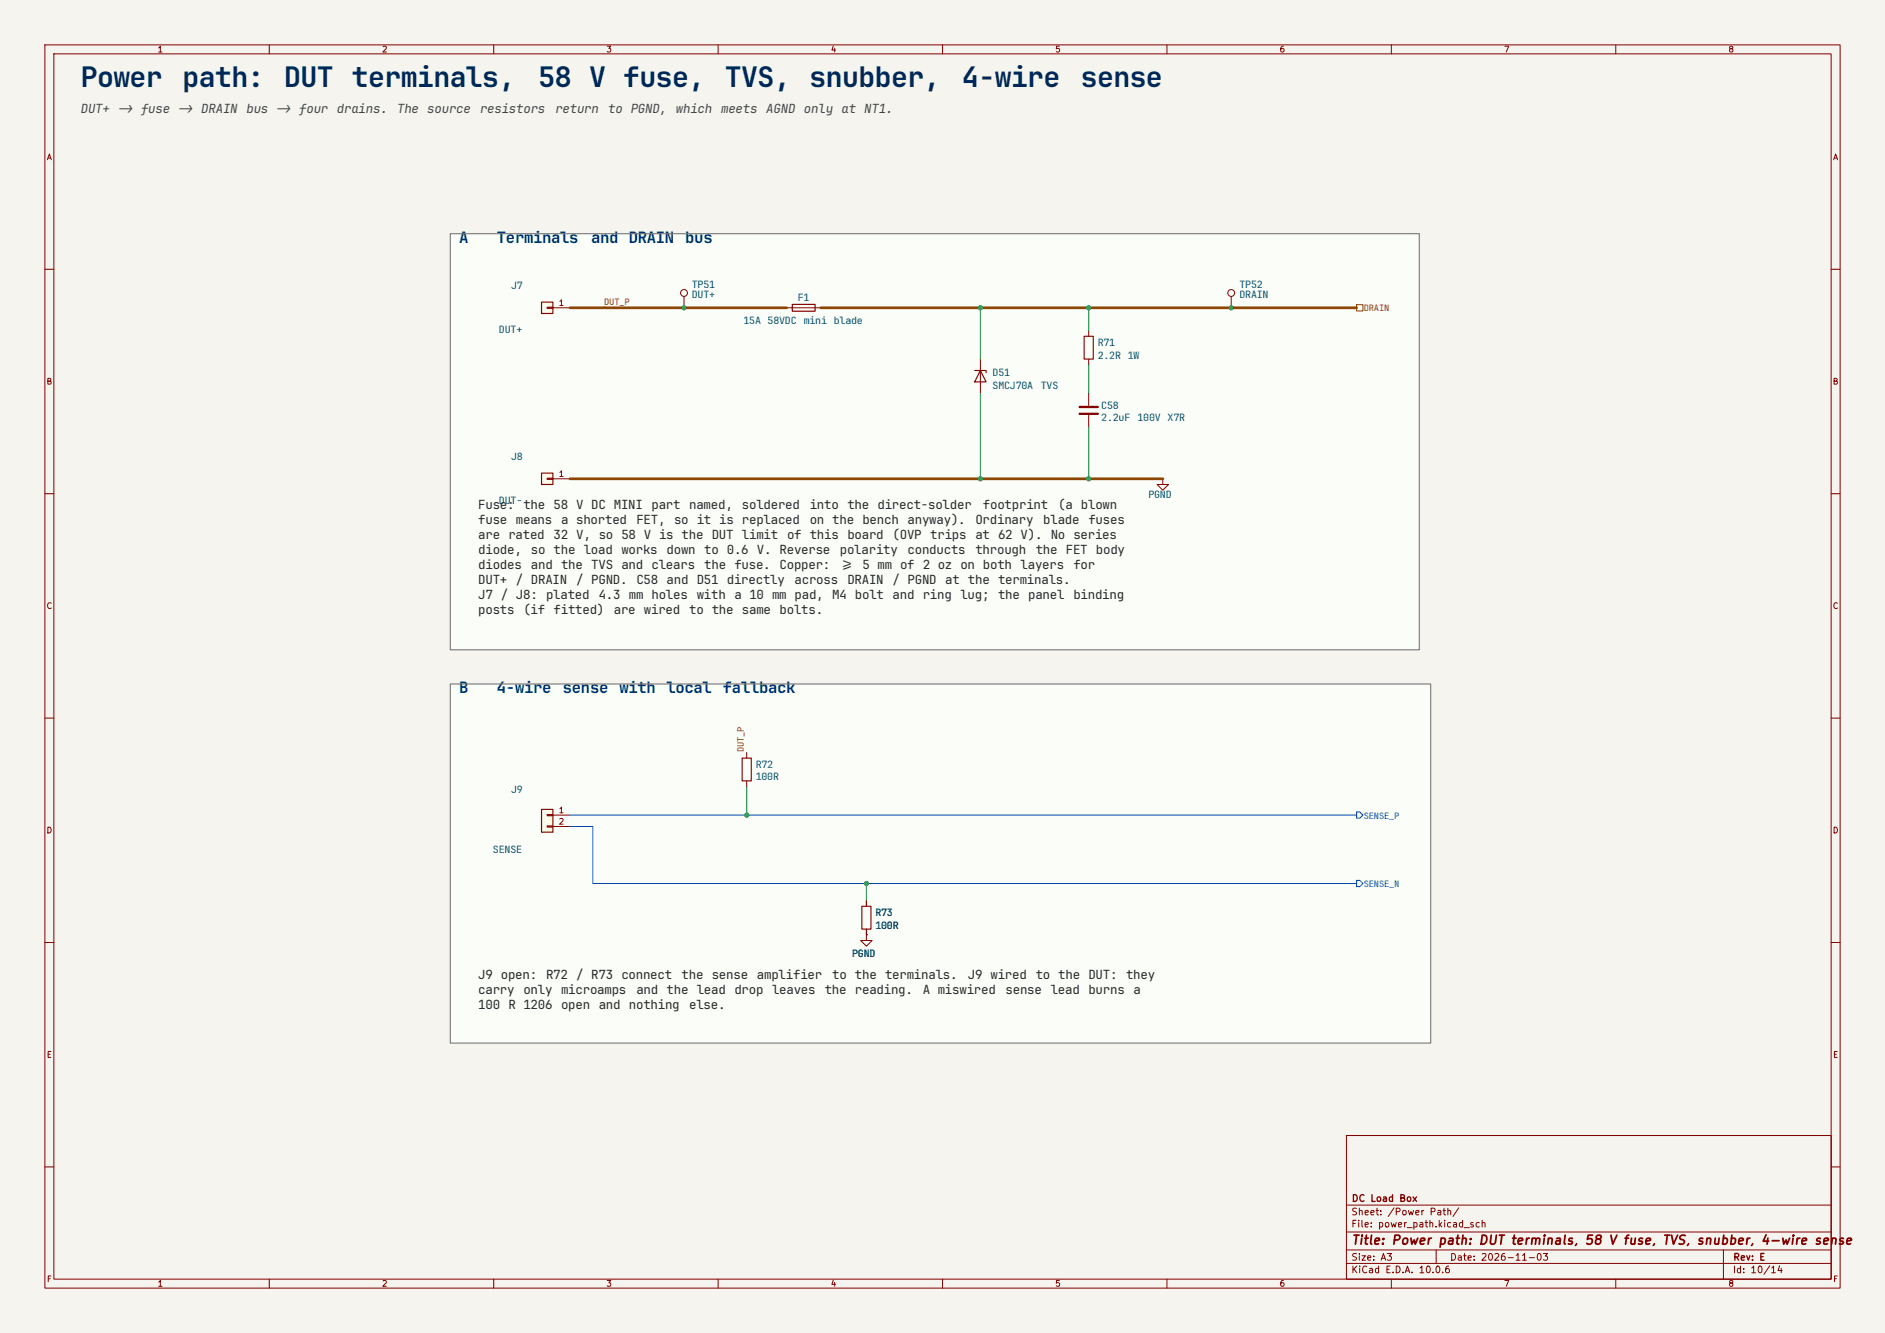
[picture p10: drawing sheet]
<svg xmlns="http://www.w3.org/2000/svg" width="420mm" height="297mm" viewBox="0 0 420 297" stroke-linecap="round" stroke-linejoin="round" font-family="sans-serif">
<path d="M0 0h420v297h-420z" fill="#f5f4ef" stroke="#f5f4ef" stroke-width=".22"/>
<g fill="none" stroke="#840000" stroke-width=".22">
<path d="M10 10h400v277h-400zM12 12h396v273h-396zM60 10v2M110 10v2M160 10v2M210 10v2M260 10v2M310 10v2M360 10v2M10 60h2M408 60h2M10 110h2"/>
<path d="M408 110h2M10 160h2M408 160h2M10 210h2M408 210h2M300 253h108v32h-108zM10 260h2M300 278.5h108M300 274.5h108M300 268.5h108M320 278.5v3M384 278.5v6.5"/>
<path d="M408 260h2M60 285v2M110 285v2M160 285v2M210 285v2M260 285v2M300 281.5h108M310 285v2M360 285v2"/>
</g>
<g fill="#fafdf8">
<path d="M100.3 52.1h215.9v92.7h-215.9z"/>
<path d="M100.3 152.4h218.5v80h-218.5z"/>
</g>
<path d="M240.5 90.7h4.1M240.5 92.2h4.1" fill="none" stroke="#840000" stroke-width=".51"/>
<g fill="none" stroke="#840000" stroke-width=".22">
<path d="M242.6 73.7v1.2M218.4 80v7.6M242.6 80v1.3M242.6 87.6v2.8M242.6 92.5v2.8M259.1 106.7v1.3h1.2l-1.2 1.2-1.3-1.2h1.3M259.1 106.7h.1M166.4 167.6v1.3M166.4 174v1.3M193 208.3v1.3h1.3l-1.3 1.2-1.2-1.2h1.2M193 208.3h.1M193 200.7v1.2"/>
<path d="M193 207v1.3"/>
</g>
<path d="M241.6 74.9h2v5.1h-2zM217.2 82.6h2.5v.5M218.4 82.6l1.3 2.5h-2.5zM165.4 168.9h2v5.1h-2zM192 201.9h2.1v5.1h-2.1z" fill="none" stroke="#840000" stroke-width=".25"/>
<path d="M120.6 105.4h2.6v2.6h-2.6z" fill="#ffffc2"/>
<path d="M120.6 105.4h2.6v2.6h-2.6z" fill="none" stroke="#840000" stroke-width=".25"/>
<g fill="none" stroke="#840000" stroke-width=".22">
<path d="M274.3 66v2.6M121.9 106.6h1.3v.2h-1.3zM123.2 106.7h3.8"/>
<circle cx="274.3" cy="65.3" r=".76"/>
</g>
<path d="M120.6 67.3h2.6v2.6h-2.6z" fill="#ffffc2"/>
<path d="M120.6 67.3h2.6v2.6h-2.6zM176.5 67.8h5.1v1.5h-5.1z" fill="none" stroke="#840000" stroke-width=".25"/>
<g fill="none" stroke="#840000" stroke-width=".22">
<path d="M121.9 68.5h1.3v.2h-1.3zM123.2 68.6h3.8M152.4 66v2.6M175.3 68.6h7.6"/>
<circle cx="152.4" cy="65.3" r=".76"/>
</g>
<path d="M120.6 180.3h2.6v5.1h-2.6z" fill="#ffffc2"/>
<path d="M120.6 180.3h2.6v5.1h-2.6z" fill="none" stroke="#840000" stroke-width=".25"/>
<path d="M121.9 181.5h1.3v.2h-1.3zM121.9 184h1.3v.3h-1.3zM123.2 181.6h3.8M123.2 184.2h3.8M193 208.3h.1M193 200.7v1.2M193 207v1.3" fill="none" stroke="#840000" stroke-width=".22"/>
<path d="M302.3 67.9h1.4v1.4h-1.4z" fill="none" stroke="#8c4600" stroke-width=".22"/>
<path d="M127 181.6h175.3M127 184.2h5.1v12.7h170.2M302.3 196.2h.7l.7 .7-.7 .6h-.7zM302.3 180.9h.7l.7 .7-.7 .7h-.7z" fill="none" stroke="#0050c8" stroke-width=".22"/>
<path d="M218.4 68.6v11.4M242.6 68.6v5.1M218.4 87.6v19.1M242.6 81.3v6.3M242.6 95.3v11.4M166.4 175.3v6.3M193 196.9v3.8" fill="none" stroke="#009600" stroke-width=".22"/>
<path d="M127 68.6h48.3M182.9 68.6h119.4M127 106.7h132.1" fill="none" stroke="#8c4600" stroke-width=".6"/>
<path d="M100.3 52.1h215.9v92.7h-215.9zM100.3 152.4h218.5v80h-218.5z" fill="none" stroke="#787878" stroke-width=".25"/>
<g fill="#009600" stroke="#009600" stroke-width=".22">
<circle cx="242.6" cy="68.6" r=".46"/>
<circle cx="274.3" cy="68.6" r=".46"/>
<circle cx="218.4" cy="68.6" r=".46"/>
<circle cx="152.4" cy="68.6" r=".46"/>
<circle cx="166.4" cy="181.6" r=".46"/>
<circle cx="193" cy="196.9" r=".46"/>
<circle cx="218.4" cy="106.7" r=".46"/>
<circle cx="242.6" cy="106.7" r=".46"/>
</g>
<g font-size="6.3" fill="#00285a">
<text x="18" y="19.5">Power</text>
<text x="40.7" y="19.5">path:</text>
<text x="63.3" y="19.5">DUT terminals,</text>
<text x="120" y="19.5">58 V fuse,</text>
<text x="161.5" y="19.5">TVS, snubber,</text>
<text x="214.4" y="19.5">4-wire</text>
<text x="240.8" y="19.5">sense</text>
</g>
<g font-size="3.5" fill="#003278">
<text x="102.3" y="54.1">A</text>
<text x="110.7" y="54.1">Terminals</text>
<text x="131.7" y="54.1">and DRAIN</text>
<text x="152.7" y="54.1">bus</text>
<text x="102.3" y="154.5">B</text>
<text x="110.7" y="154.5">4-wire</text>
<text x="125.4" y="154.5">sense</text>
<text x="138" y="154.5">with local</text>
<text x="161.1" y="154.5">fallback</text>
</g>
<g font-size="2.8" fill="#464646">
<text x="18" y="25.2">DUT+ -&gt;fuse -&gt;DRAIN</text>
<text x="54.9" y="25.2">bus -&gt;four drains.</text>
<text x="88.5" y="25.2">The source</text>
<text x="107" y="25.2">resistors</text>
<text x="123.7" y="25.2">return</text>
<text x="135.5" y="25.2">to PGND,</text>
<text x="150.6" y="25.2">which</text>
<text x="160.7" y="25.2">meets</text>
<text x="170.7" y="25.2">AGND only at NT1.</text>
</g>
<g font-size="2.8" fill="#282828">
<text x="106.5" y="113.4">Fuse:</text>
<text x="116.6" y="113.4">the 58 V DC MINI part named,</text>
<text x="165.3" y="113.4">soldered</text>
<text x="180.4" y="113.4">into the direct-solder</text>
<text x="219" y="113.4">footprint</text>
<text x="235.8" y="113.4">(a blown</text>
<text x="106.5" y="116.7">fuse means</text>
<text x="125" y="116.7">a shorted</text>
<text x="141.8" y="116.7">FET, so it is replaced</text>
<text x="180.4" y="116.7">on the bench</text>
<text x="202.2" y="116.7">anyway).</text>
<text x="217.3" y="116.7">Ordinary</text>
<text x="232.4" y="116.7">blade</text>
<text x="242.5" y="116.7">fuses</text>
<text x="106.5" y="120.1">are rated</text>
<text x="106.5" y="123.4">diode,</text>
<text x="118.3" y="123.4">so the load works</text>
<text x="123.3" y="120.1">32 V, so 58 V is the DUT limit</text>
<text x="148.5" y="123.4">down to 0.6 V. Reverse</text>
<text x="175.4" y="120.1">of this board</text>
<text x="187.1" y="123.4">polarity</text>
<text x="198.9" y="120.1">(OVP trips</text>
<text x="202.2" y="123.4">conducts</text>
<text x="217.3" y="120.1">at 62 V). No series</text>
<text x="217.3" y="123.4">through</text>
<text x="230.8" y="123.4">the FET body</text>
<text x="106.5" y="126.8">diodes</text>
<text x="106.5" y="130.2">DUT+ / DRAIN</text>
<text x="118.3" y="126.8">and the TVS and clears</text>
<text x="128.4" y="130.2">/ PGND.</text>
<text x="141.8" y="130.2">C58 and D51 directly</text>
<text x="156.9" y="126.8">the fuse.</text>
<text x="173.7" y="126.8">Copper:</text>
<text x="177" y="130.2">across</text>
<text x="187.1" y="126.8">&gt;= 5 mm of 2 oz on both layers</text>
<text x="188.8" y="130.2">DRAIN</text>
<text x="198.9" y="130.2">/ PGND at the terminals.</text>
<text x="239.1" y="126.8">for</text>
<text x="106.5" y="133.5">J7 / J8: plated</text>
<text x="106.5" y="136.9">posts</text>
<text x="116.6" y="136.9">(if fitted)</text>
<text x="133.4" y="133.5">4.3 mm holes</text>
<text x="136.8" y="136.9">are wired</text>
<text x="153.5" y="136.9">to the same bolts.</text>
<text x="155.2" y="133.5">with a 10 mm pad, M4 bolt and ring lug; the panel</text>
<text x="239.1" y="133.5">binding</text>
<text x="106.5" y="218.2">J9 open:</text>
<text x="106.5" y="221.5">carry</text>
<text x="116.6" y="221.5">only microamps</text>
<text x="121.7" y="218.2">R72 / R73 connect</text>
<text x="141.8" y="221.5">and the lead drop leaves</text>
<text x="151.9" y="218.2">the sense</text>
<text x="168.7" y="218.2">amplifier</text>
<text x="183.8" y="221.5">the reading.</text>
<text x="185.4" y="218.2">to the terminals.</text>
<text x="205.6" y="221.5">A miswired</text>
<text x="215.6" y="218.2">J9 wired</text>
<text x="224" y="221.5">sense</text>
<text x="230.8" y="218.2">to the DUT: they</text>
<text x="234.1" y="221.5">lead burns</text>
<text x="252.6" y="221.5">a</text>
<text x="106.5" y="224.9">100 R 1206 open and nothing</text>
<text x="153.5" y="224.9">else.</text>
</g>
<g font-size="2.2" fill="#006464">
<text x="113.9" y="64.5">J7</text>
<text x="154.1" y="64.1">TP51</text>
<text x="276.1" y="64.1">TP52</text>
<text x="154.1" y="66.3">DUT+</text>
<text x="177.7" y="67.1">F1</text>
<text x="276.1" y="66.3">DRAIN</text>
<text x="111.2" y="74.3">DUT+</text>
<text x="165.6" y="72.2">15A 58VDC</text>
<text x="179.1" y="72.2">mini blade</text>
<text x="244.6" y="77.1">R71</text>
<text x="221.2" y="83.8">D51</text>
<text x="244.6" y="79.9">2.2R 1W</text>
<text x="221.2" y="86.6">SMCJ70A</text>
<text x="231.9" y="86.6">TVS</text>
<text x="245.4" y="91.1">C58</text>
<text x="245.4" y="93.9">2.2uF</text>
<text x="253.4" y="93.9">100V X7R</text>
<text x="113.9" y="102.5">J8</text>
<text x="111.2" y="112.3">DUT-</text>
<text x="255.9" y="111">PGND</text>
<text x="168.4" y="173.9">100R</text>
<text x="168.4" y="171.1">R72</text>
<text x="113.9" y="176.6">J9</text>
<text x="109.8" y="190.1">SENSE</text>
<text x="195" y="206.9">100R</text>
<text x="195" y="204.1">R73</text>
<text x="189.9" y="213.1">PGND</text>
</g>
<text font-size="2" fill="#840000" x="301" y="277.8">Title: Power path: DUT terminals, 58 V fuse, TVS, snubber, 4-wire sense</text>
<g font-size="1.9" fill="#8c4600">
<text x="134.6" y="68">DUT_P</text>
<text x="303.9" y="69.4">DRAIN</text>
<text x="165.7" y="167.6" transform="rotate(-90 165.7 167.6)">DUT_P</text>
</g>
<g font-size="1.9" fill="#0050c8">
<text x="303.9" y="182.4">SENSE_P</text>
<text x="303.9" y="197.7">SENSE_N</text>
</g>
<g font-size="1.5" fill="#840000">
<text x="301" y="268.1">DC Load Box</text>
<text x="300.9" y="273.8">File: power_path.kicad_sch</text>
<text x="300.9" y="271.1">Sheet: /Power Path/</text>
<text x="300.9" y="281.2">Size: A3</text>
<text x="322.9" y="281.2">Date: 2026-11-03</text>
<text x="386" y="281.2">Rev: E</text>
<text x="300.9" y="284">KiCad E.D.A. 10.0.6</text>
<text x="385.9" y="284">Id: 10/14</text>
</g>
<g font-size="1.3" fill="#840000">
<text x="35" y="12">1</text>
<text x="85" y="12">2</text>
<text x="135" y="12">3</text>
<text x="185" y="12">4</text>
<text x="235" y="12">5</text>
<text x="285" y="12">6</text>
<text x="335" y="12">7</text>
<text x="385" y="12">8</text>
<text x="10.3" y="36">A</text>
<text x="408.3" y="36">A</text>
<text x="10.2" y="86">B</text>
<text x="408.2" y="86">B</text>
<text x="10.2" y="136">C</text>
<text x="408.2" y="136">C</text>
<text x="10.2" y="186">D</text>
<text x="408.2" y="186">D</text>
<text x="10.3" y="236">E</text>
<text x="408.3" y="236">E</text>
<text x="10.3" y="286">F</text>
<text x="35" y="287">1</text>
<text x="85" y="287">2</text>
<text x="135" y="287">3</text>
<text x="185" y="287">4</text>
<text x="235" y="287">5</text>
<text x="285" y="287">6</text>
<text x="335" y="287">7</text>
<text x="385" y="287">8</text>
<text x="408.3" y="286">F</text>
</g>
<g font-size="1.3" fill="#a90000">
<text x="124.4" y="68.4">1</text>
<text x="124.4" y="106.5">1</text>
<text x="124.4" y="181.5">1</text>
<text x="124.4" y="184">2</text>
</g>
</svg>
